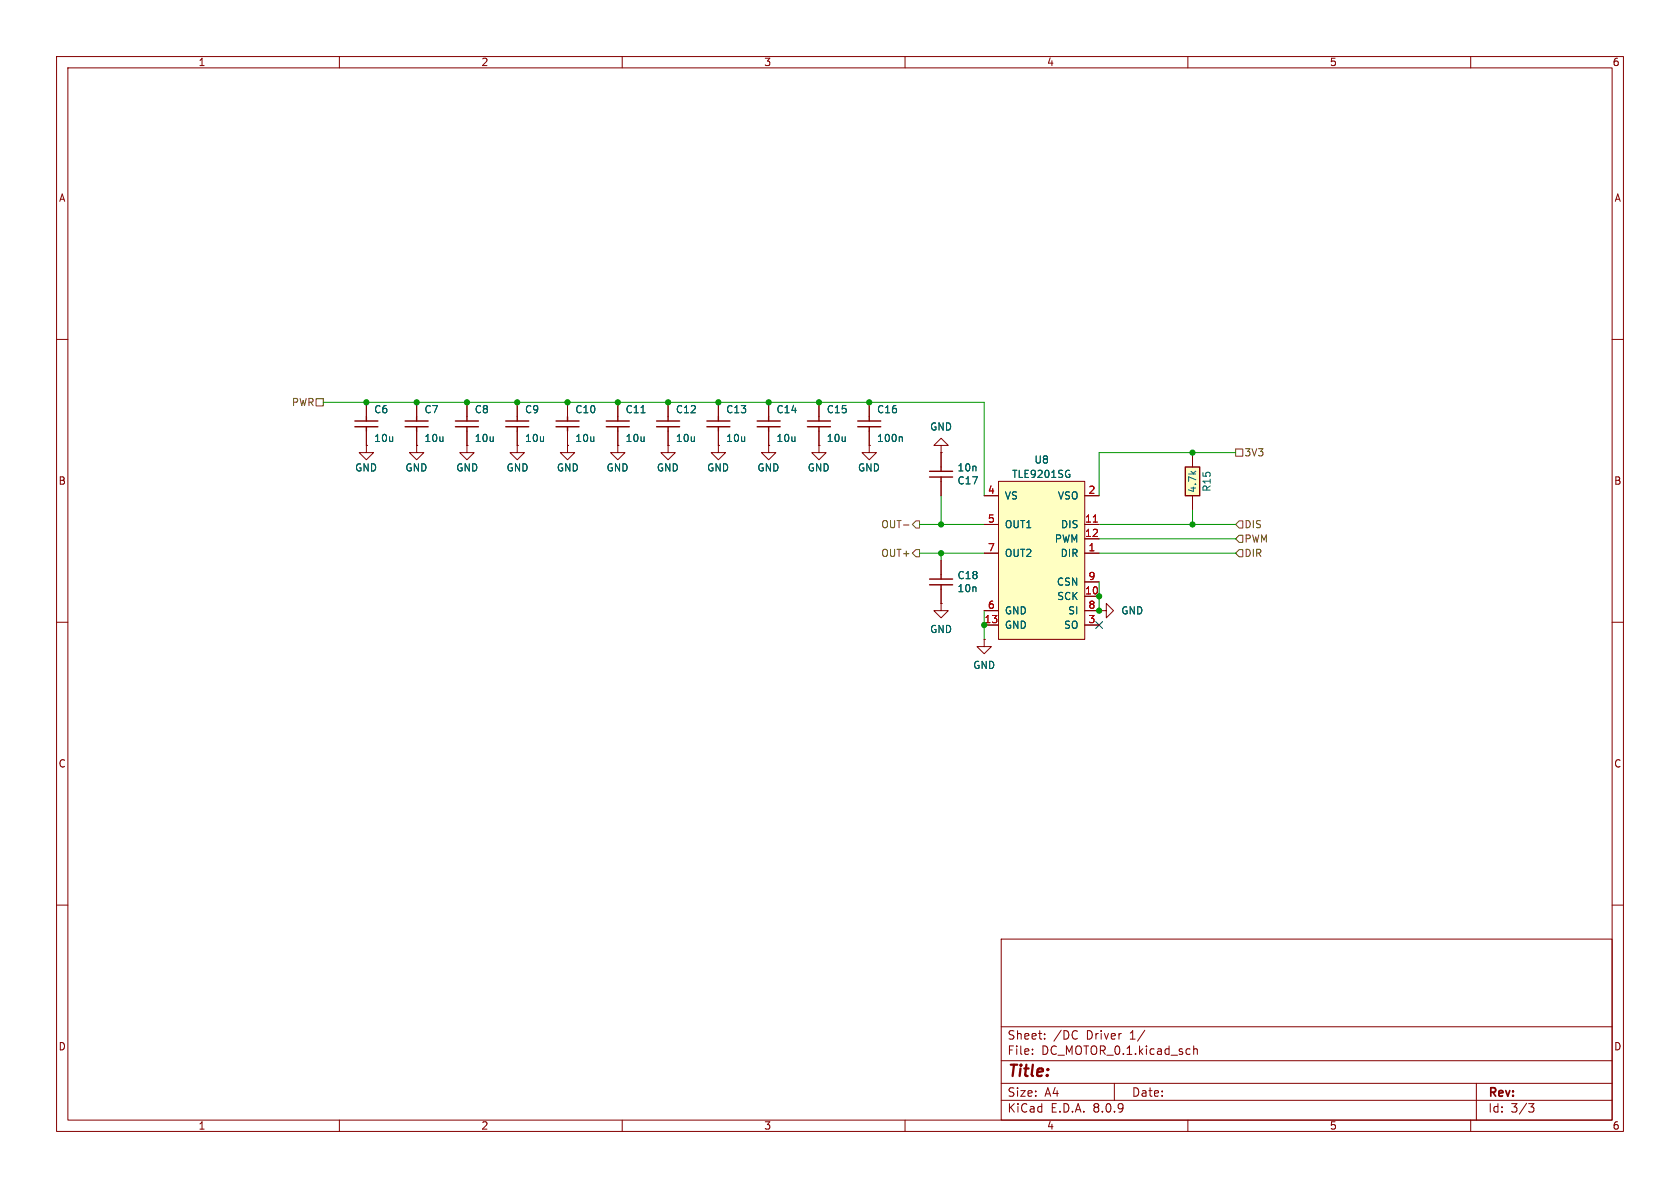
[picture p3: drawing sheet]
(kicad_sch
 (version 20231120)
 (generator "eeschema")
 (generator_version "8.0")
 (paper "A4")
 (lib_symbols
  (symbol "chips:TLE9201SG"
   (pin_names
    (offset 1.016)) (exclude_from_sim no) (in_bom yes) (on_board yes)
   (property "Reference" "U" (at -1.27 3.81 0) (effects (font (size 1.27 1.27))))
   (property "Value" "TLE9201SG" (at 2.54 1.27 0) (effects (font (size 1.27 1.27))))
   (property "Footprint" "Package_SO:Infineon_PG-DSO-12-11" (at 0 0 0) (effects (font (size 1.27 1.27)) (hide yes)))
   (property "Datasheet" "" (at 0 0 0) (effects (font (size 1.27 1.27)) (hide yes)))
   (property "Description" "" (at 0 0 0) (effects (font (size 1.27 1.27)) (hide yes)))
   (property "LCSC" "C2653438" (at 0 0 0) (effects (font (size 1.27 1.27)) (hide yes)))
   (symbol "TLE9201SG_0_1"
    (rectangle (start -2.54 0) (end 12.7 -27.94) (stroke (width 0) (type default)) (fill (type background))))
   (symbol "TLE9201SG_1_1"
    (pin passive line (at -5.08 -12.7 0) (length 2.54) (name "DIR" (effects (font (size 1.27 1.27)))) (number "1" (effects (font (size 1.27 1.27)))))
    (pin passive line (at -5.08 -20.32 0) (length 2.54) (name "SCK" (effects (font (size 1.27 1.27)))) (number "10" (effects (font (size 1.27 1.27)))))
    (pin passive line (at -5.08 -7.62 0) (length 2.54) (name "DIS" (effects (font (size 1.27 1.27)))) (number "11" (effects (font (size 1.27 1.27)))))
    (pin passive line (at -5.08 -10.16 0) (length 2.54) (name "PWM" (effects (font (size 1.27 1.27)))) (number "12" (effects (font (size 1.27 1.27)))))
    (pin passive line (at 15.24 -25.4 180) (length 2.54) (name "GND" (effects (font (size 1.27 1.27)))) (number "13" (effects (font (size 1.27 1.27)))))
    (pin passive line (at -5.08 -2.54 0) (length 2.54) (name "VSO" (effects (font (size 1.27 1.27)))) (number "2" (effects (font (size 1.27 1.27)))))
    (pin passive line (at -5.08 -25.4 0) (length 2.54) (name "SO" (effects (font (size 1.27 1.27)))) (number "3" (effects (font (size 1.27 1.27)))))
    (pin passive line (at 15.24 -2.54 180) (length 2.54) (name "VS" (effects (font (size 1.27 1.27)))) (number "4" (effects (font (size 1.27 1.27)))))
    (pin passive line (at 15.24 -7.62 180) (length 2.54) (name "OUT1" (effects (font (size 1.27 1.27)))) (number "5" (effects (font (size 1.27 1.27)))))
    (pin passive line (at 15.24 -22.86 180) (length 2.54) (name "GND" (effects (font (size 1.27 1.27)))) (number "6" (effects (font (size 1.27 1.27)))))
    (pin passive line (at 15.24 -12.7 180) (length 2.54) (name "OUT2" (effects (font (size 1.27 1.27)))) (number "7" (effects (font (size 1.27 1.27)))))
    (pin passive line (at -5.08 -22.86 0) (length 2.54) (name "SI" (effects (font (size 1.27 1.27)))) (number "8" (effects (font (size 1.27 1.27)))))
    (pin passive line (at -5.08 -17.78 0) (length 2.54) (name "CSN" (effects (font (size 1.27 1.27)))) (number "9" (effects (font (size 1.27 1.27)))))))
  (symbol "hellen-one-common:Cap"
   (pin_numbers hide) (exclude_from_sim no) (in_bom yes) (on_board yes)
   (property "Reference" "C" (at -3.81 2.54 0) (effects (font (size 1.27 1.27))))
   (property "Value" "Cap" (at -2.54 -1.27 0) (effects (font (size 1.27 1.27))))
   (property "Footprint" "hellen-one-common:C0603" (at -2.54 -3.81 0) (effects (font (size 1.27 1.27)) (hide yes)))
   (property "Datasheet" "" (at -3.81 0 90) (effects (font (size 1.27 1.27)) (hide yes)))
   (property "Description" "Capacitor" (at 0 0 0) (effects (font (size 1.27 1.27)) (hide yes)))
   (property "LCSC" "" (at 0 0 0) (effects (font (size 1.27 1.27)) (hide yes)))
   (symbol "Cap_1_0"
    (polyline (pts (xy -1.27 0) (xy -0.508 0)) (stroke (width 0.254) (type default)) (fill (type none)))
    (polyline (pts (xy -0.508 -2.032) (xy -0.508 2.032)) (stroke (width 0.254) (type default)) (fill (type none)))
    (polyline (pts (xy 0.508 2.032) (xy 0.508 -2.032)) (stroke (width 0.254) (type default)) (fill (type none)))
    (polyline (pts (xy 1.27 0) (xy 0.508 0)) (stroke (width 0.254) (type default)) (fill (type none)))
    (pin passive line (at -3.81 0 0) (length 2.54) (name "" (effects (font (size 1.27 1.27)))) (number "1" (effects (font (size 1.27 1.27)))))
    (pin passive line (at 3.81 0 180) (length 2.54) (name "" (effects (font (size 1.27 1.27)))) (number "2" (effects (font (size 1.27 1.27)))))))
  (symbol "hellen-one-common:Res"
   (pin_numbers hide) (exclude_from_sim no) (in_bom yes) (on_board yes)
   (property "Reference" "R" (at 3.81 2.54 0) (effects (font (size 1.27 1.27))))
   (property "Value" "Res" (at 5.08 -2.54 0) (effects (font (size 1.27 1.27))))
   (property "Footprint" "hellen-one-common:R0603" (at 3.81 -3.81 0) (effects (font (size 1.27 1.27)) (hide yes)))
   (property "Datasheet" "" (at 0 0 0) (effects (font (size 1.27 1.27)) (hide yes)))
   (property "Description" "Resistor" (at 0 0 0) (effects (font (size 1.27 1.27)) (hide yes)))
   (property "LCSC" "" (at 0 0 0) (effects (font (size 1.27 1.27))))
   (symbol "Res_1_0"
    (rectangle (start 2.54 -1.27) (end 7.62 1.27) (stroke (width 0.254) (type default)) (fill (type background)))
    (pin passive line (at 0 0 0) (length 2.54) (name "" (effects (font (size 1.27 1.27)))) (number "1" (effects (font (size 1.27 1.27)))))
    (pin passive line (at 10.16 0 180) (length 2.54) (name "" (effects (font (size 1.27 1.27)))) (number "2" (effects (font (size 1.27 1.27)))))))
  (symbol "power:GND"
   (power)
   (pin_numbers hide)
   (pin_names
    (offset 0) hide) (exclude_from_sim no) (in_bom yes) (on_board yes)
   (property "Reference" "#PWR" (at 0 -6.35 0) (effects (font (size 1.27 1.27)) (hide yes)))
   (property "Value" "GND" (at 0 -3.81 0) (effects (font (size 1.27 1.27))))
   (property "Footprint" "" (at 0 0 0) (effects (font (size 1.27 1.27)) (hide yes)))
   (property "Datasheet" "" (at 0 0 0) (effects (font (size 1.27 1.27)) (hide yes)))
   (property "Description" "Power symbol creates a global label with name \"GND\" , ground" (at 0 0 0) (effects (font (size 1.27 1.27)) (hide yes)))
   (symbol "GND_0_1"
    (polyline (pts (xy 0 0) (xy 0 -1.27) (xy 1.27 -1.27) (xy 0 -2.54) (xy -1.27 -1.27) (xy 0 -1.27)) (stroke (width 0) (type default)) (fill (type none))))
   (symbol "GND_1_1"
    (pin power_in line (at 0 0 270) (length 0) (name "~" (effects (font (size 1.27 1.27)))) (number "1" (effects (font (size 1.27 1.27))))))))
 (junction
  (at 109.22 71.12)
  (diameter 0)
  (color 0 0 0 0))
 (junction
  (at 127 71.12)
  (diameter 0)
  (color 0 0 0 0))
 (junction
  (at 194.31 105.41)
  (diameter 0)
  (color 0 0 0 0))
 (junction
  (at 210.82 80.01)
  (diameter 0)
  (color 0 0 0 0))
 (junction
  (at 82.55 71.12)
  (diameter 0)
  (color 0 0 0 0))
 (junction
  (at 194.31 107.95)
  (diameter 0)
  (color 0 0 0 0))
 (junction
  (at 166.37 97.79)
  (diameter 0)
  (color 0 0 0 0))
 (junction
  (at 118.11 71.12)
  (diameter 0)
  (color 0 0 0 0))
 (junction
  (at 135.89 71.12)
  (diameter 0)
  (color 0 0 0 0))
 (junction
  (at 144.78 71.12)
  (diameter 0)
  (color 0 0 0 0))
 (junction
  (at 73.66 71.12)
  (diameter 0)
  (color 0 0 0 0))
 (junction
  (at 173.99 110.49)
  (diameter 0)
  (color 0 0 0 0))
 (junction
  (at 64.77 71.12)
  (diameter 0)
  (color 0 0 0 0))
 (junction
  (at 166.37 92.71)
  (diameter 0)
  (color 0 0 0 0))
 (junction
  (at 210.82 92.71)
  (diameter 0)
  (color 0 0 0 0))
 (junction
  (at 100.33 71.12)
  (diameter 0)
  (color 0 0 0 0))
 (junction
  (at 153.67 71.12)
  (diameter 0)
  (color 0 0 0 0))
 (junction
  (at 91.44 71.12)
  (diameter 0)
  (color 0 0 0 0))
 (no_connect
  (at 194.31 110.49))
 (wire
  (pts (xy 166.37 97.79) (xy 166.37 99.06))
  (stroke (width 0) (type default)))
 (wire
  (pts (xy 82.55 71.12) (xy 91.44 71.12))
  (stroke (width 0) (type default)))
 (wire
  (pts (xy 173.99 92.71) (xy 166.37 92.71))
  (stroke (width 0) (type solid)))
 (wire
  (pts (xy 173.99 107.95) (xy 173.99 110.49))
  (stroke (width 0) (type default)))
 (wire
  (pts (xy 173.99 110.49) (xy 173.99 113.03))
  (stroke (width 0) (type default)))
 (wire
  (pts (xy 166.37 92.71) (xy 162.56 92.71))
  (stroke (width 0) (type solid)))
 (wire
  (pts (xy 153.67 71.12) (xy 173.99 71.12))
  (stroke (width 0) (type default)))
 (wire
  (pts (xy 73.66 71.12) (xy 82.55 71.12))
  (stroke (width 0) (type default)))
 (wire
  (pts (xy 166.37 92.71) (xy 166.37 87.63))
  (stroke (width 0) (type default)))
 (wire
  (pts (xy 127 71.12) (xy 135.89 71.12))
  (stroke (width 0) (type default)))
 (wire
  (pts (xy 194.31 105.41) (xy 194.31 102.87))
  (stroke (width 0) (type default)))
 (wire
  (pts (xy 194.31 95.25) (xy 218.44 95.25))
  (stroke (width 0) (type default)))
 (wire
  (pts (xy 194.31 92.71) (xy 210.82 92.71))
  (stroke (width 0) (type default)))
 (wire
  (pts (xy 57.15 71.12) (xy 64.77 71.12))
  (stroke (width 0) (type default)))
 (wire
  (pts (xy 194.31 80.01) (xy 210.82 80.01))
  (stroke (width 0) (type default)))
 (wire
  (pts (xy 64.77 71.12) (xy 73.66 71.12))
  (stroke (width 0) (type default)))
 (wire
  (pts (xy 210.82 92.71) (xy 218.44 92.71))
  (stroke (width 0) (type default)))
 (wire
  (pts (xy 194.31 107.95) (xy 194.31 105.41))
  (stroke (width 0) (type default)))
 (wire
  (pts (xy 194.31 87.63) (xy 194.31 80.01))
  (stroke (width 0) (type default)))
 (wire
  (pts (xy 118.11 71.12) (xy 127 71.12))
  (stroke (width 0) (type default)))
 (wire
  (pts (xy 162.56 97.79) (xy 166.37 97.79))
  (stroke (width 0) (type default)))
 (wire
  (pts (xy 173.99 71.12) (xy 173.99 87.63))
  (stroke (width 0) (type default)))
 (wire
  (pts (xy 210.82 80.01) (xy 218.44 80.01))
  (stroke (width 0) (type default)))
 (wire
  (pts (xy 91.44 71.12) (xy 100.33 71.12))
  (stroke (width 0) (type default)))
 (wire
  (pts (xy 100.33 71.12) (xy 109.22 71.12))
  (stroke (width 0) (type default)))
 (wire
  (pts (xy 166.37 97.79) (xy 173.99 97.79))
  (stroke (width 0) (type default)))
 (wire
  (pts (xy 144.78 71.12) (xy 153.67 71.12))
  (stroke (width 0) (type default)))
 (wire
  (pts (xy 210.82 90.17) (xy 210.82 92.71))
  (stroke (width 0) (type default)))
 (wire
  (pts (xy 135.89 71.12) (xy 144.78 71.12))
  (stroke (width 0) (type default)))
 (wire
  (pts (xy 109.22 71.12) (xy 118.11 71.12))
  (stroke (width 0) (type default)))
 (wire
  (pts (xy 194.31 97.79) (xy 218.44 97.79))
  (stroke (width 0) (type default)))
 (hierarchical_label "3V3"
  (shape passive)
  (at 218.44 80.01 0)
  (effects (font (size 1.27 1.27)) (justify left)))
 (hierarchical_label "PWM"
  (shape input)
  (at 218.44 95.25 0)
  (effects (font (size 1.27 1.27)) (justify left)))
 (hierarchical_label "OUT+"
  (shape output)
  (at 162.56 97.79 180)
  (effects (font (size 1.27 1.27)) (justify right)))
 (hierarchical_label "PWR"
  (shape passive)
  (at 57.15 71.12 180)
  (effects (font (size 1.27 1.27)) (justify right)))
 (hierarchical_label "DIR"
  (shape input)
  (at 218.44 97.79 0)
  (effects (font (size 1.27 1.27)) (justify left)))
 (hierarchical_label "DIS"
  (shape input)
  (at 218.44 92.71 0)
  (effects (font (size 1.27 1.27)) (justify left)))
 (hierarchical_label "OUT-"
  (shape output)
  (at 162.56 92.71 180)
  (effects (font (size 1.27 1.27)) (justify right)))
 (symbol
  (lib_id "power:GND")
  (at 109.22 78.74 0)
  (mirror y)
  (unit 1)
  (exclude_from_sim no)
  (in_bom yes)
  (on_board yes)
  (dnp no)
  (property "Reference" "#PWR84" (at 109.22 85.09 0) (effects (font (size 1.27 1.27)) (hide yes)))
  (property "Value" "GND" (at 109.1692 82.6834 0) (effects (font (size 1.27 1.27))))
  (property "Footprint" "" (at 109.22 78.74 0) (effects (font (size 1.27 1.27)) (hide yes)))
  (property "Datasheet" "" (at 109.22 78.74 0) (effects (font (size 1.27 1.27)) (hide yes)))
  (property "Description" "Power symbol creates a global label with name \"GND\" , ground" (at 109.22 78.74 0) (effects (font (size 1.27 1.27)) (hide yes)))
  (pin "1"))
 (symbol
  (lib_id "power:GND")
  (at 64.77 78.74 0)
  (mirror y)
  (unit 1)
  (exclude_from_sim no)
  (in_bom yes)
  (on_board yes)
  (dnp no)
  (property "Reference" "#PWR79" (at 64.77 85.09 0) (effects (font (size 1.27 1.27)) (hide yes)))
  (property "Value" "GND" (at 64.7192 82.6834 0) (effects (font (size 1.27 1.27))))
  (property "Footprint" "" (at 64.77 78.74 0) (effects (font (size 1.27 1.27)) (hide yes)))
  (property "Datasheet" "" (at 64.77 78.74 0) (effects (font (size 1.27 1.27)) (hide yes)))
  (property "Description" "Power symbol creates a global label with name \"GND\" , ground" (at 64.77 78.74 0) (effects (font (size 1.27 1.27)) (hide yes)))
  (pin "1"))
 (symbol
  (lib_id "hellen-one-common:Cap")
  (at 73.66 74.93 90)
  (unit 1)
  (exclude_from_sim no)
  (in_bom yes)
  (on_board yes)
  (dnp no)
  (property "Reference" "C7" (at 74.93 72.39 90) (effects (font (size 1.27 1.27)) (justify right)))
  (property "Value" "10u" (at 74.93 77.47 90) (effects (font (size 1.27 1.27)) (justify right)))
  (property "Footprint" "Capacitor_SMD:C_0603_1608Metric" (at 77.47 77.47 0) (effects (font (size 1.27 1.27)) (hide yes)))
  (property "Datasheet" "" (at 73.66 78.74 90) (effects (font (size 1.27 1.27)) (hide yes)))
  (property "Description" "" (at 73.66 74.93 0) (effects (font (size 1.27 1.27)) (hide yes)))
  (property "LCSC" "C15850" (at 73.66 74.93 0) (effects (font (size 1.27 1.27)) (hide yes)))
  (pin "1")
  (pin "2"))
 (symbol
  (lib_id "hellen-one-common:Cap")
  (at 82.55 74.93 90)
  (unit 1)
  (exclude_from_sim no)
  (in_bom yes)
  (on_board yes)
  (dnp no)
  (property "Reference" "C8" (at 83.82 72.39 90) (effects (font (size 1.27 1.27)) (justify right)))
  (property "Value" "10u" (at 83.82 77.47 90) (effects (font (size 1.27 1.27)) (justify right)))
  (property "Footprint" "Capacitor_SMD:C_0603_1608Metric" (at 86.36 77.47 0) (effects (font (size 1.27 1.27)) (hide yes)))
  (property "Datasheet" "" (at 82.55 78.74 90) (effects (font (size 1.27 1.27)) (hide yes)))
  (property "Description" "" (at 82.55 74.93 0) (effects (font (size 1.27 1.27)) (hide yes)))
  (property "LCSC" "C15850" (at 82.55 74.93 0) (effects (font (size 1.27 1.27)) (hide yes)))
  (pin "1")
  (pin "2"))
 (symbol
  (lib_id "chips:TLE9201SG")
  (at 189.23 85.09 0)
  (mirror y)
  (unit 1)
  (exclude_from_sim no)
  (in_bom yes)
  (on_board yes)
  (dnp no)
  (fields_autoplaced yes)
  (property "Reference" "U8" (at 184.15 81.28 0) (effects (font (size 1.27 1.27))))
  (property "Value" "TLE9201SG" (at 184.15 83.82 0) (effects (font (size 1.27 1.27))))
  (property "Footprint" "Package_SO:Infineon_PG-DSO-12-11" (at 189.23 85.09 0) (effects (font (size 1.27 1.27)) (hide yes)))
  (property "Datasheet" "" (at 189.23 85.09 0) (effects (font (size 1.27 1.27)) (hide yes)))
  (property "Description" "" (at 189.23 85.09 0) (effects (font (size 1.27 1.27)) (hide yes)))
  (property "LCSC" "C112633" (at 189.23 85.09 0) (effects (font (size 1.27 1.27)) (hide yes)))
  (pin "1")
  (pin "10")
  (pin "11")
  (pin "12")
  (pin "13")
  (pin "2")
  (pin "3")
  (pin "4")
  (pin "5")
  (pin "6")
  (pin "7")
  (pin "8")
  (pin "9"))
 (symbol
  (lib_id "power:GND")
  (at 73.66 78.74 0)
  (mirror y)
  (unit 1)
  (exclude_from_sim no)
  (in_bom yes)
  (on_board yes)
  (dnp no)
  (property "Reference" "#PWR80" (at 73.66 85.09 0) (effects (font (size 1.27 1.27)) (hide yes)))
  (property "Value" "GND" (at 73.6092 82.6834 0) (effects (font (size 1.27 1.27))))
  (property "Footprint" "" (at 73.66 78.74 0) (effects (font (size 1.27 1.27)) (hide yes)))
  (property "Datasheet" "" (at 73.66 78.74 0) (effects (font (size 1.27 1.27)) (hide yes)))
  (property "Description" "Power symbol creates a global label with name \"GND\" , ground" (at 73.66 78.74 0) (effects (font (size 1.27 1.27)) (hide yes)))
  (pin "1"))
 (symbol
  (lib_id "power:GND")
  (at 166.37 106.68 0)
  (mirror y)
  (unit 1)
  (exclude_from_sim no)
  (in_bom yes)
  (on_board yes)
  (dnp no)
  (property "Reference" "#PWR91" (at 166.37 113.03 0) (effects (font (size 1.27 1.27)) (hide yes)))
  (property "Value" "GND" (at 166.37 111.2425 0) (effects (font (size 1.27 1.27))))
  (property "Footprint" "" (at 166.37 106.68 0) (effects (font (size 1.27 1.27)) (hide yes)))
  (property "Datasheet" "" (at 166.37 106.68 0) (effects (font (size 1.27 1.27)) (hide yes)))
  (property "Description" "Power symbol creates a global label with name \"GND\" , ground" (at 166.37 106.68 0) (effects (font (size 1.27 1.27)) (hide yes)))
  (pin "1"))
 (symbol
  (lib_id "power:GND")
  (at 153.67 78.74 0)
  (mirror y)
  (unit 1)
  (exclude_from_sim no)
  (in_bom yes)
  (on_board yes)
  (dnp no)
  (property "Reference" "#PWR89" (at 153.67 85.09 0) (effects (font (size 1.27 1.27)) (hide yes)))
  (property "Value" "GND" (at 153.6192 82.6834 0) (effects (font (size 1.27 1.27))))
  (property "Footprint" "" (at 153.67 78.74 0) (effects (font (size 1.27 1.27)) (hide yes)))
  (property "Datasheet" "" (at 153.67 78.74 0) (effects (font (size 1.27 1.27)) (hide yes)))
  (property "Description" "Power symbol creates a global label with name \"GND\" , ground" (at 153.67 78.74 0) (effects (font (size 1.27 1.27)) (hide yes)))
  (pin "1"))
 (symbol
  (lib_id "power:GND")
  (at 194.31 107.95 90)
  (mirror x)
  (unit 1)
  (exclude_from_sim no)
  (in_bom yes)
  (on_board yes)
  (dnp no)
  (fields_autoplaced yes)
  (property "Reference" "#PWR93" (at 200.66 107.95 0) (effects (font (size 1.27 1.27)) (hide yes)))
  (property "Value" "GND" (at 198.12 107.9499 90) (effects (font (size 1.27 1.27)) (justify right)))
  (property "Footprint" "" (at 194.31 107.95 0) (effects (font (size 1.27 1.27)) (hide yes)))
  (property "Datasheet" "" (at 194.31 107.95 0) (effects (font (size 1.27 1.27)) (hide yes)))
  (property "Description" "Power symbol creates a global label with name \"GND\" , ground" (at 194.31 107.95 0) (effects (font (size 1.27 1.27)) (hide yes)))
  (pin "1"))
 (symbol
  (lib_id "power:GND")
  (at 127 78.74 0)
  (mirror y)
  (unit 1)
  (exclude_from_sim no)
  (in_bom yes)
  (on_board yes)
  (dnp no)
  (property "Reference" "#PWR86" (at 127 85.09 0) (effects (font (size 1.27 1.27)) (hide yes)))
  (property "Value" "GND" (at 126.9492 82.6834 0) (effects (font (size 1.27 1.27))))
  (property "Footprint" "" (at 127 78.74 0) (effects (font (size 1.27 1.27)) (hide yes)))
  (property "Datasheet" "" (at 127 78.74 0) (effects (font (size 1.27 1.27)) (hide yes)))
  (property "Description" "Power symbol creates a global label with name \"GND\" , ground" (at 127 78.74 0) (effects (font (size 1.27 1.27)) (hide yes)))
  (pin "1"))
 (symbol
  (lib_id "hellen-one-common:Cap")
  (at 153.67 74.93 90)
  (unit 1)
  (exclude_from_sim no)
  (in_bom yes)
  (on_board yes)
  (dnp no)
  (property "Reference" "C16" (at 154.94 72.39 90) (effects (font (size 1.27 1.27)) (justify right)))
  (property "Value" "100n" (at 154.94 77.47 90) (effects (font (size 1.27 1.27)) (justify right)))
  (property "Footprint" "Capacitor_SMD:C_0603_1608Metric" (at 157.48 77.47 0) (effects (font (size 1.27 1.27)) (hide yes)))
  (property "Datasheet" "" (at 153.67 78.74 90) (effects (font (size 1.27 1.27)) (hide yes)))
  (property "Description" "" (at 153.67 74.93 0) (effects (font (size 1.27 1.27)) (hide yes)))
  (property "LCSC" "C14663" (at 153.67 74.93 0) (effects (font (size 1.27 1.27)) (hide yes)))
  (pin "1")
  (pin "2"))
 (symbol
  (lib_id "hellen-one-common:Cap")
  (at 64.77 74.93 90)
  (unit 1)
  (exclude_from_sim no)
  (in_bom yes)
  (on_board yes)
  (dnp no)
  (property "Reference" "C6" (at 66.04 72.39 90) (effects (font (size 1.27 1.27)) (justify right)))
  (property "Value" "10u" (at 66.04 77.47 90) (effects (font (size 1.27 1.27)) (justify right)))
  (property "Footprint" "Capacitor_SMD:C_0603_1608Metric" (at 68.58 77.47 0) (effects (font (size 1.27 1.27)) (hide yes)))
  (property "Datasheet" "" (at 64.77 78.74 90) (effects (font (size 1.27 1.27)) (hide yes)))
  (property "Description" "" (at 64.77 74.93 0) (effects (font (size 1.27 1.27)) (hide yes)))
  (property "LCSC" "C15850" (at 64.77 74.93 0) (effects (font (size 1.27 1.27)) (hide yes)))
  (pin "1")
  (pin "2"))
 (symbol
  (lib_id "hellen-one-common:Cap")
  (at 166.37 102.87 90)
  (unit 1)
  (exclude_from_sim no)
  (in_bom yes)
  (on_board yes)
  (dnp no)
  (property "Reference" "C18" (at 169.1641 101.7206 90) (effects (font (size 1.27 1.27)) (justify right)))
  (property "Value" "10n" (at 169.1641 104.0193 90) (effects (font (size 1.27 1.27)) (justify right)))
  (property "Footprint" "Capacitor_SMD:C_0603_1608Metric" (at 170.18 105.41 0) (effects (font (size 1.27 1.27)) (hide yes)))
  (property "Datasheet" "" (at 166.37 106.68 90) (effects (font (size 1.27 1.27)) (hide yes)))
  (property "Description" "" (at 166.37 102.87 0) (effects (font (size 1.27 1.27)) (hide yes)))
  (property "LCSC" "C57112" (at 166.37 102.87 0) (effects (font (size 1.27 1.27)) (hide yes)))
  (pin "1")
  (pin "2"))
 (symbol
  (lib_id "power:GND")
  (at 144.78 78.74 0)
  (mirror y)
  (unit 1)
  (exclude_from_sim no)
  (in_bom yes)
  (on_board yes)
  (dnp no)
  (property "Reference" "#PWR88" (at 144.78 85.09 0) (effects (font (size 1.27 1.27)) (hide yes)))
  (property "Value" "GND" (at 144.7292 82.6834 0) (effects (font (size 1.27 1.27))))
  (property "Footprint" "" (at 144.78 78.74 0) (effects (font (size 1.27 1.27)) (hide yes)))
  (property "Datasheet" "" (at 144.78 78.74 0) (effects (font (size 1.27 1.27)) (hide yes)))
  (property "Description" "Power symbol creates a global label with name \"GND\" , ground" (at 144.78 78.74 0) (effects (font (size 1.27 1.27)) (hide yes)))
  (pin "1"))
 (symbol
  (lib_id "power:GND")
  (at 166.37 80.01 180)
  (unit 1)
  (exclude_from_sim no)
  (in_bom yes)
  (on_board yes)
  (dnp no)
  (fields_autoplaced yes)
  (property "Reference" "#PWR90" (at 166.37 73.66 0) (effects (font (size 1.27 1.27)) (hide yes)))
  (property "Value" "GND" (at 166.37 75.4475 0) (effects (font (size 1.27 1.27))))
  (property "Footprint" "" (at 166.37 80.01 0) (effects (font (size 1.27 1.27)) (hide yes)))
  (property "Datasheet" "" (at 166.37 80.01 0) (effects (font (size 1.27 1.27)) (hide yes)))
  (property "Description" "Power symbol creates a global label with name \"GND\" , ground" (at 166.37 80.01 0) (effects (font (size 1.27 1.27)) (hide yes)))
  (pin "1"))
 (symbol
  (lib_id "hellen-one-common:Cap")
  (at 100.33 74.93 90)
  (unit 1)
  (exclude_from_sim no)
  (in_bom yes)
  (on_board yes)
  (dnp no)
  (property "Reference" "C10" (at 101.6 72.39 90) (effects (font (size 1.27 1.27)) (justify right)))
  (property "Value" "10u" (at 101.6 77.47 90) (effects (font (size 1.27 1.27)) (justify right)))
  (property "Footprint" "Capacitor_SMD:C_0603_1608Metric" (at 104.14 77.47 0) (effects (font (size 1.27 1.27)) (hide yes)))
  (property "Datasheet" "" (at 100.33 78.74 90) (effects (font (size 1.27 1.27)) (hide yes)))
  (property "Description" "" (at 100.33 74.93 0) (effects (font (size 1.27 1.27)) (hide yes)))
  (property "LCSC" "C15850" (at 100.33 74.93 0) (effects (font (size 1.27 1.27)) (hide yes)))
  (pin "1")
  (pin "2"))
 (symbol
  (lib_id "hellen-one-common:Cap")
  (at 135.89 74.93 90)
  (unit 1)
  (exclude_from_sim no)
  (in_bom yes)
  (on_board yes)
  (dnp no)
  (property "Reference" "C14" (at 137.16 72.39 90) (effects (font (size 1.27 1.27)) (justify right)))
  (property "Value" "10u" (at 137.16 77.47 90) (effects (font (size 1.27 1.27)) (justify right)))
  (property "Footprint" "Capacitor_SMD:C_0603_1608Metric" (at 139.7 77.47 0) (effects (font (size 1.27 1.27)) (hide yes)))
  (property "Datasheet" "" (at 135.89 78.74 90) (effects (font (size 1.27 1.27)) (hide yes)))
  (property "Description" "" (at 135.89 74.93 0) (effects (font (size 1.27 1.27)) (hide yes)))
  (property "LCSC" "C15850" (at 135.89 74.93 0) (effects (font (size 1.27 1.27)) (hide yes)))
  (pin "1")
  (pin "2"))
 (symbol
  (lib_id "hellen-one-common:Cap")
  (at 109.22 74.93 90)
  (unit 1)
  (exclude_from_sim no)
  (in_bom yes)
  (on_board yes)
  (dnp no)
  (property "Reference" "C11" (at 110.49 72.39 90) (effects (font (size 1.27 1.27)) (justify right)))
  (property "Value" "10u" (at 110.49 77.47 90) (effects (font (size 1.27 1.27)) (justify right)))
  (property "Footprint" "Capacitor_SMD:C_0603_1608Metric" (at 113.03 77.47 0) (effects (font (size 1.27 1.27)) (hide yes)))
  (property "Datasheet" "" (at 109.22 78.74 90) (effects (font (size 1.27 1.27)) (hide yes)))
  (property "Description" "" (at 109.22 74.93 0) (effects (font (size 1.27 1.27)) (hide yes)))
  (property "LCSC" "C15850" (at 109.22 74.93 0) (effects (font (size 1.27 1.27)) (hide yes)))
  (pin "1")
  (pin "2"))
 (symbol
  (lib_id "hellen-one-common:Cap")
  (at 166.37 83.82 90)
  (mirror x)
  (unit 1)
  (exclude_from_sim no)
  (in_bom yes)
  (on_board yes)
  (dnp no)
  (property "Reference" "C17" (at 169.1641 84.9694 90) (effects (font (size 1.27 1.27)) (justify right)))
  (property "Value" "10n" (at 169.1641 82.6707 90) (effects (font (size 1.27 1.27)) (justify right)))
  (property "Footprint" "Capacitor_SMD:C_0603_1608Metric" (at 170.18 81.28 0) (effects (font (size 1.27 1.27)) (hide yes)))
  (property "Datasheet" "" (at 166.37 80.01 90) (effects (font (size 1.27 1.27)) (hide yes)))
  (property "Description" "" (at 166.37 83.82 0) (effects (font (size 1.27 1.27)) (hide yes)))
  (property "LCSC" "C57112" (at 166.37 83.82 0) (effects (font (size 1.27 1.27)) (hide yes)))
  (pin "1")
  (pin "2"))
 (symbol
  (lib_id "hellen-one-common:Cap")
  (at 118.11 74.93 90)
  (unit 1)
  (exclude_from_sim no)
  (in_bom yes)
  (on_board yes)
  (dnp no)
  (property "Reference" "C12" (at 119.38 72.39 90) (effects (font (size 1.27 1.27)) (justify right)))
  (property "Value" "10u" (at 119.38 77.47 90) (effects (font (size 1.27 1.27)) (justify right)))
  (property "Footprint" "Capacitor_SMD:C_0603_1608Metric" (at 121.92 77.47 0) (effects (font (size 1.27 1.27)) (hide yes)))
  (property "Datasheet" "" (at 118.11 78.74 90) (effects (font (size 1.27 1.27)) (hide yes)))
  (property "Description" "" (at 118.11 74.93 0) (effects (font (size 1.27 1.27)) (hide yes)))
  (property "LCSC" "C15850" (at 118.11 74.93 0) (effects (font (size 1.27 1.27)) (hide yes)))
  (pin "1")
  (pin "2"))
 (symbol
  (lib_id "power:GND")
  (at 118.11 78.74 0)
  (mirror y)
  (unit 1)
  (exclude_from_sim no)
  (in_bom yes)
  (on_board yes)
  (dnp no)
  (property "Reference" "#PWR85" (at 118.11 85.09 0) (effects (font (size 1.27 1.27)) (hide yes)))
  (property "Value" "GND" (at 118.0592 82.6834 0) (effects (font (size 1.27 1.27))))
  (property "Footprint" "" (at 118.11 78.74 0) (effects (font (size 1.27 1.27)) (hide yes)))
  (property "Datasheet" "" (at 118.11 78.74 0) (effects (font (size 1.27 1.27)) (hide yes)))
  (property "Description" "Power symbol creates a global label with name \"GND\" , ground" (at 118.11 78.74 0) (effects (font (size 1.27 1.27)) (hide yes)))
  (pin "1"))
 (symbol
  (lib_id "power:GND")
  (at 100.33 78.74 0)
  (unit 1)
  (exclude_from_sim no)
  (in_bom yes)
  (on_board yes)
  (dnp no)
  (property "Reference" "#PWR83" (at 100.33 85.09 0) (effects (font (size 1.27 1.27)) (hide yes)))
  (property "Value" "GND" (at 100.3808 82.6834 0) (effects (font (size 1.27 1.27))))
  (property "Footprint" "" (at 100.33 78.74 0) (effects (font (size 1.27 1.27)) (hide yes)))
  (property "Datasheet" "" (at 100.33 78.74 0) (effects (font (size 1.27 1.27)) (hide yes)))
  (property "Description" "Power symbol creates a global label with name \"GND\" , ground" (at 100.33 78.74 0) (effects (font (size 1.27 1.27)) (hide yes)))
  (pin "1"))
 (symbol
  (lib_id "power:GND")
  (at 173.99 113.03 0)
  (mirror y)
  (unit 1)
  (exclude_from_sim no)
  (in_bom yes)
  (on_board yes)
  (dnp no)
  (fields_autoplaced yes)
  (property "Reference" "#PWR92" (at 173.99 119.38 0) (effects (font (size 1.27 1.27)) (hide yes)))
  (property "Value" "GND" (at 173.99 117.5925 0) (effects (font (size 1.27 1.27))))
  (property "Footprint" "" (at 173.99 113.03 0) (effects (font (size 1.27 1.27)) (hide yes)))
  (property "Datasheet" "" (at 173.99 113.03 0) (effects (font (size 1.27 1.27)) (hide yes)))
  (property "Description" "Power symbol creates a global label with name \"GND\" , ground" (at 173.99 113.03 0) (effects (font (size 1.27 1.27)) (hide yes)))
  (pin "1"))
 (symbol
  (lib_id "hellen-one-common:Cap")
  (at 127 74.93 90)
  (unit 1)
  (exclude_from_sim no)
  (in_bom yes)
  (on_board yes)
  (dnp no)
  (property "Reference" "C13" (at 128.27 72.39 90) (effects (font (size 1.27 1.27)) (justify right)))
  (property "Value" "10u" (at 128.27 77.47 90) (effects (font (size 1.27 1.27)) (justify right)))
  (property "Footprint" "Capacitor_SMD:C_0603_1608Metric" (at 130.81 77.47 0) (effects (font (size 1.27 1.27)) (hide yes)))
  (property "Datasheet" "" (at 127 78.74 90) (effects (font (size 1.27 1.27)) (hide yes)))
  (property "Description" "" (at 127 74.93 0) (effects (font (size 1.27 1.27)) (hide yes)))
  (property "LCSC" "C15850" (at 127 74.93 0) (effects (font (size 1.27 1.27)) (hide yes)))
  (pin "1")
  (pin "2"))
 (symbol
  (lib_id "power:GND")
  (at 82.55 78.74 0)
  (unit 1)
  (exclude_from_sim no)
  (in_bom yes)
  (on_board yes)
  (dnp no)
  (property "Reference" "#PWR81" (at 82.55 85.09 0) (effects (font (size 1.27 1.27)) (hide yes)))
  (property "Value" "GND" (at 82.6008 82.6834 0) (effects (font (size 1.27 1.27))))
  (property "Footprint" "" (at 82.55 78.74 0) (effects (font (size 1.27 1.27)) (hide yes)))
  (property "Datasheet" "" (at 82.55 78.74 0) (effects (font (size 1.27 1.27)) (hide yes)))
  (property "Description" "Power symbol creates a global label with name \"GND\" , ground" (at 82.55 78.74 0) (effects (font (size 1.27 1.27)) (hide yes)))
  (pin "1"))
 (symbol
  (lib_id "hellen-one-common:Res")
  (at 210.82 90.17 90)
  (unit 1)
  (exclude_from_sim no)
  (in_bom yes)
  (on_board yes)
  (dnp no)
  (property "Reference" "R15" (at 213.36 85.09 0) (effects (font (size 1.27 1.27))))
  (property "Value" "4.7k" (at 210.82 85.09 0) (effects (font (size 1.27 1.27))))
  (property "Footprint" "Resistor_SMD:R_0603_1608Metric" (at 214.63 86.36 0) (effects (font (size 1.27 1.27)) (hide yes)))
  (property "Datasheet" "" (at 210.82 90.17 0) (effects (font (size 1.27 1.27)) (hide yes)))
  (property "Description" "" (at 210.82 90.17 0) (effects (font (size 1.27 1.27)) (hide yes)))
  (property "LCSC" "C23162" (at 210.82 90.17 0) (effects (font (size 1.27 1.27)) (hide yes)))
  (pin "1")
  (pin "2"))
 (symbol
  (lib_id "hellen-one-common:Cap")
  (at 144.78 74.93 90)
  (unit 1)
  (exclude_from_sim no)
  (in_bom yes)
  (on_board yes)
  (dnp no)
  (property "Reference" "C15" (at 146.05 72.39 90) (effects (font (size 1.27 1.27)) (justify right)))
  (property "Value" "10u" (at 146.05 77.47 90) (effects (font (size 1.27 1.27)) (justify right)))
  (property "Footprint" "Capacitor_SMD:C_0603_1608Metric" (at 148.59 77.47 0) (effects (font (size 1.27 1.27)) (hide yes)))
  (property "Datasheet" "" (at 144.78 78.74 90) (effects (font (size 1.27 1.27)) (hide yes)))
  (property "Description" "" (at 144.78 74.93 0) (effects (font (size 1.27 1.27)) (hide yes)))
  (property "LCSC" "C15850" (at 144.78 74.93 0) (effects (font (size 1.27 1.27)) (hide yes)))
  (pin "1")
  (pin "2"))
 (symbol
  (lib_id "hellen-one-common:Cap")
  (at 91.44 74.93 90)
  (unit 1)
  (exclude_from_sim no)
  (in_bom yes)
  (on_board yes)
  (dnp no)
  (property "Reference" "C9" (at 92.71 72.39 90) (effects (font (size 1.27 1.27)) (justify right)))
  (property "Value" "10u" (at 92.71 77.47 90) (effects (font (size 1.27 1.27)) (justify right)))
  (property "Footprint" "Capacitor_SMD:C_0603_1608Metric" (at 95.25 77.47 0) (effects (font (size 1.27 1.27)) (hide yes)))
  (property "Datasheet" "" (at 91.44 78.74 90) (effects (font (size 1.27 1.27)) (hide yes)))
  (property "Description" "" (at 91.44 74.93 0) (effects (font (size 1.27 1.27)) (hide yes)))
  (property "LCSC" "C15850" (at 91.44 74.93 0) (effects (font (size 1.27 1.27)) (hide yes)))
  (pin "1")
  (pin "2"))
 (symbol
  (lib_id "power:GND")
  (at 135.89 78.74 0)
  (mirror y)
  (unit 1)
  (exclude_from_sim no)
  (in_bom yes)
  (on_board yes)
  (dnp no)
  (property "Reference" "#PWR87" (at 135.89 85.09 0) (effects (font (size 1.27 1.27)) (hide yes)))
  (property "Value" "GND" (at 135.8392 82.6834 0) (effects (font (size 1.27 1.27))))
  (property "Footprint" "" (at 135.89 78.74 0) (effects (font (size 1.27 1.27)) (hide yes)))
  (property "Datasheet" "" (at 135.89 78.74 0) (effects (font (size 1.27 1.27)) (hide yes)))
  (property "Description" "Power symbol creates a global label with name \"GND\" , ground" (at 135.89 78.74 0) (effects (font (size 1.27 1.27)) (hide yes)))
  (pin "1"))
 (symbol
  (lib_id "power:GND")
  (at 91.44 78.74 0)
  (unit 1)
  (exclude_from_sim no)
  (in_bom yes)
  (on_board yes)
  (dnp no)
  (property "Reference" "#PWR82" (at 91.44 85.09 0) (effects (font (size 1.27 1.27)) (hide yes)))
  (property "Value" "GND" (at 91.4908 82.6834 0) (effects (font (size 1.27 1.27))))
  (property "Footprint" "" (at 91.44 78.74 0) (effects (font (size 1.27 1.27)) (hide yes)))
  (property "Datasheet" "" (at 91.44 78.74 0) (effects (font (size 1.27 1.27)) (hide yes)))
  (property "Description" "Power symbol creates a global label with name \"GND\" , ground" (at 91.44 78.74 0) (effects (font (size 1.27 1.27)) (hide yes)))
  (pin "1")))
